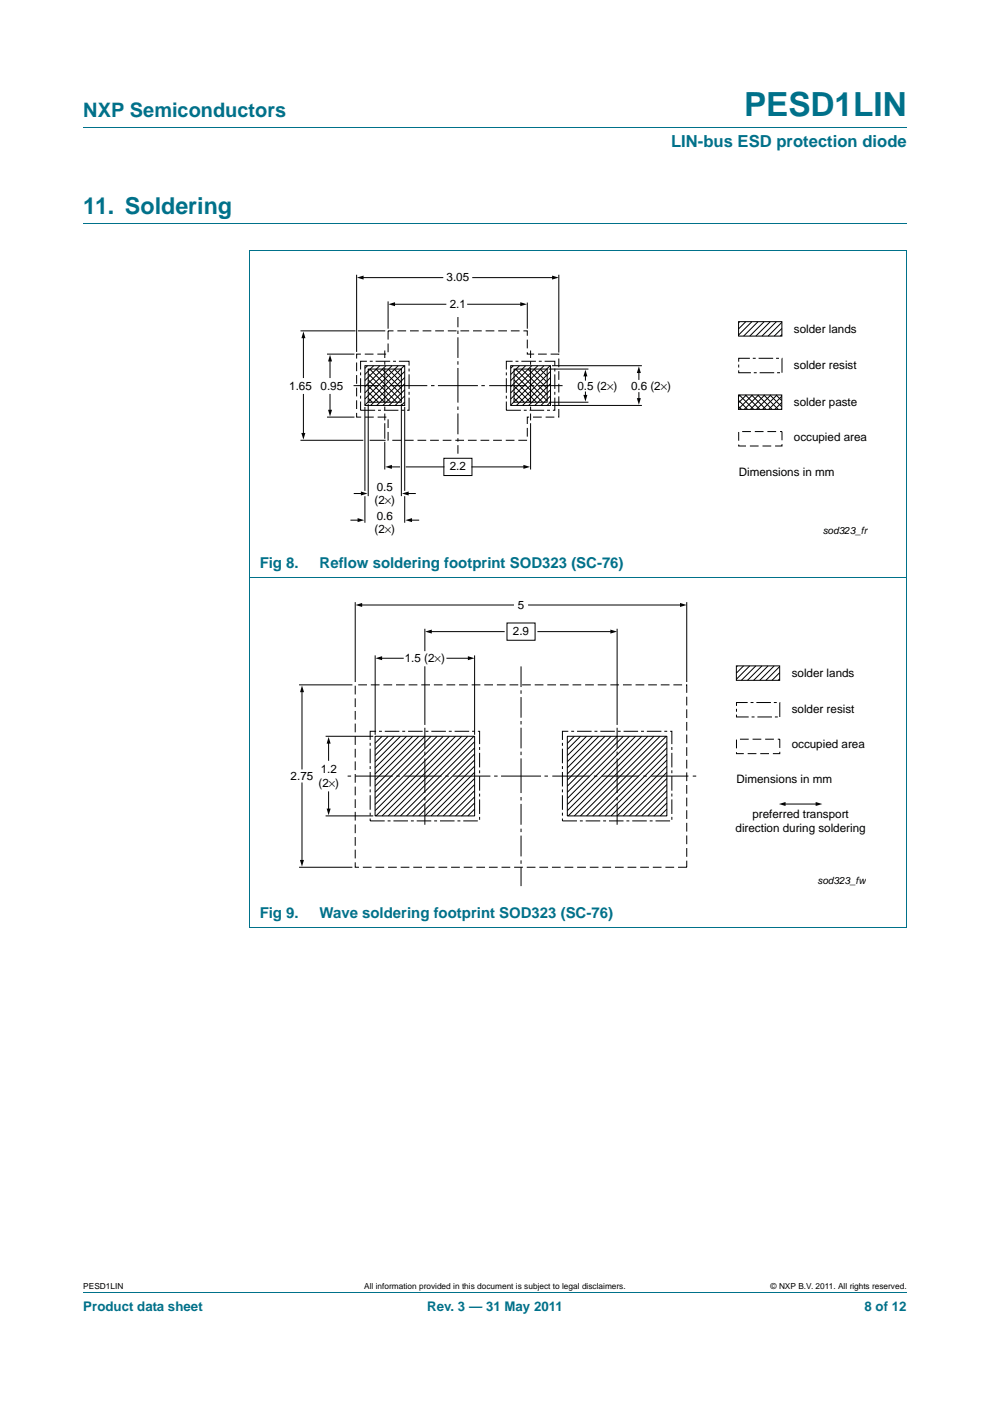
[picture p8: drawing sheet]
<svg xmlns="http://www.w3.org/2000/svg" width="210mm" height="297mm" viewBox="0 0 210 297" stroke-linecap="round" stroke-linejoin="round" font-family="sans-serif">
<path d="M17.7 27h174.6M17.7 47.4h174.6M52.9 53.1h139.4M53 53.1v143.6M192.3 53.1v143.6M52.9 122.5h139.4M52.9 196.7h139.4M17.7 273.9h174.6" fill="none" stroke="#00718a" stroke-width=".21"/>
<g fill="none" stroke="#000" stroke-width=".21">
<path d="M75.6 58.3v16.3M76.8 58.9h17.1M100.3 58.9h17.1M118.5 58.3v16.5M63.7 70.2h11.7M64.4 71.4v8.6M69.4 75.1h5.8M70 76.3v3.7M75.9 70.2h5.8M77.4 77.5h8.4v8.5h-8.4zM78 77.5l-.6 .6M78.1 79.2l6.1 6.1"/>
<path d="M78.1 78.3h7v7h-7zM78.4 78.3l6.7 6.7M79.3 77.5l-1.9 1.9M79.7 78.3l5.4 5.4M80.6 77.5l-3.2 3.2M81 78.3l4.1 4.1M81.6 74.3v1.6M81.6 76.6v.7M81.6 78v7.4M81.9 77.5l-4.5 4.5M82.3 63.9v5.8M82.3 78.3l2.8 2.8"/>
<path d="M83.2 77.5l-5.8 5.8M83.5 64.5h11.1M83.6 78.2l1.5 1.6M84.4 77.5l-7 7.1M84.9 78.3l.2 .2M85.7 77.5l-8.3 8.4M85.8 78.7l-7.2 7.3M97.1 67.2v2.2M97.1 70.1v.7M97.1 71.5v4.4M97.1 76.6v.7M97.1 78v7.4"/>
<path d="M99.2 64.5h11.4M108.3 77.5h8.5v8.5h-8.5zM108.9 77.5l-.6 .6M109 79.2l6.1 6.1M109 78.3h7.1v7h-7.1zM109.3 78.3l6.8 6.7M110.2 77.5l-1.9 1.9M110.6 78.3l5.5 5.4M111.5 77.5l-3.2 3.2M111.8 64.2v5.5M111.9 78.3l4.2 4.1M112.5 74.3v1.6"/>
<path d="M112.5 76.6v.7M112.5 78v7.4M112.8 77.5l-4.5 4.5M113.2 78.3l2.9 2.8M114.1 77.5l-5.8 5.8M114.5 78.2l1.6 1.6M115.4 77.5l-7.1 7.1M115.8 78.3l.3 .2M116.4 78.3h8.4M116.7 77.5l-8.4 8.4M116.8 78.7l-7.3 7.3M117.1 77.5h19"/>
<path d="M124.2 79.5v1.1M135.5 78.8v1.6M156.7 68.2h9.1v3.1h-9.1zM156.9 68.2l-.2 .2M158.2 68.2l-1.5 1.5M159.5 68.2l-2.8 2.8M160.8 68.2l-3.1 3.1M162.1 68.2l-3.1 3.1M163.4 68.2l-3.1 3.1M164.7 68.2l-3.1 3.1M165.8 70.9l-.3 .4M165.8 68.3l-2.9 3"/>
<path d="M165.8 69.6l-1.6 1.7M63.7 93.3h13.4M64.4 83.6v8.5M69.4 88.4h5.8M70 83.6v3.6M75 81.8h5.3M77.4 86.3v17.8M78.1 81.8l3.5 3.5M78.1 83.1l2.2 2.2M78.1 85.6v19.6M78.1 80.5l4.8 4.8M78.1 84.4l.9 .9"/>
<path d="M78.4 93.3h3.4M81.1 81.8h.7M81.6 89.7v3.3M81.6 93.7v5.8M81.6 86.2v.7M81.6 87.7v1.4M82.7 81.8h7.9M82.8 99h1.9M85.1 85.6v19.6M85.8 83.9l-2 2.1M85.8 82.6l-3.3 3.4M85.8 81.3l-4.6 4.7"/>
<path d="M85.8 80l-5.9 6M85.8 85.2l-.7 .8M85.8 86.3v17.8M86.2 99h7.9M91.4 81.8h.8M92.9 81.8h8.5M94.1 97.2h6v3.6h-6zM97.1 87.7v4.4M97.1 86.2v.7M97.1 92.9v.7M97.1 94.4v1.8M100.1 99h11.2"/>
<path d="M102.1 81.8h.7M103.8 81.8h7.9M109 81.8l3.5 3.5M109 83.1l2.2 2.2M109 80.5l4.8 4.8M109 84.4l.9 .9M112.5 86.2v.7M112.5 87.7v1.4M112.5 89.7v9.8M112.6 81.8h.7M114.2 81.8h5.1M116.4 85.3h8.4"/>
<path d="M116.8 83.9l-2.1 2.1M116.8 82.6l-3.4 3.4M116.8 81.3l-4.7 4.7M116.8 80l-6 6M116.8 85.2l-.8 .8M117.1 86h19M124.2 83.1v.9M135.5 83.2v1.5M156.6 84.9l2 1.9M156.6 86.2l.7 .6M156.6 83.7h9.2v3.1h-9.2zM156.8 83.7l3.1 3.1"/>
<path d="M157 83.7l-.4 .4M158.1 83.7l3.1 3.1M158.3 83.7l-1.7 1.7M159.4 83.7l3.1 3.1M159.6 83.7l-3 3M160.7 83.7l3.1 3.1M160.9 83.7l-3.1 3.1M162 83.7l3.1 3.1M162.2 83.7l-3.1 3.1M163.3 83.7l2.5 2.6M163.5 83.7l-3.1 3.1M164.6 83.7l1.2 1.3"/>
<path d="M164.8 83.7l-3.1 3.1M165.8 86.6l-.2 .2M165.8 85.3l-1.5 1.5M165.8 84l-2.8 2.8M74.4 110.3h1.7M75.1 104.6h1.7M77.4 105.2v5.6M85.8 105.2v5.6M86.4 104.6h1.7M87.1 110.3h1.7M75.3 127.7v16.9M76.5 128.3h32.4"/>
<path d="M79.6 139v16.8M80.8 139.6h4.7M90.1 133.3v4.8M91.3 133.9h15.6M94.8 139.6h4.7M100.7 139v16.8M107.5 132.1h6v3.6h-6zM112.1 128.3h32.4M114.1 133.9h15.6M130.9 133.3v20.4M145.7 127.7v16.9M63.4 145.2h11.3"/>
<path d="M64.1 146.5v16.5M69.1 156.1h10.1M69.7 157.4v3.8M79.6 156.1h21.1v16.9h-21.1zM81 156.1l-1.4 1.5M82.3 156.1l-2.7 2.8M83.6 156.1l-4 4.1M84.9 156.1l-5.3 5.4M86.2 156.1l-6.6 6.7M87.5 156.1l-7.9 8M88.8 156.1l-9.2 9.3M90.1 141.3v12.4"/>
<path d="M90.1 154.3v4.4M90.1 159.4v.7M90.1 156.1l-10.5 10.6M91.4 156.1l-11.8 11.9M92.7 156.1l-13.1 13.2M94 156.1l-14.4 14.5M95.3 156.1l-15.7 15.8M96.6 156.1l-16.9 16.9M97.9 156.1l-16.9 16.9M99.2 156.1l-16.9 16.9M100.5 156.1l-16.9 16.9M100.7 157.3l-15.8 15.7"/>
<path d="M100.7 159.9l-13.2 13.1M100.7 158.6l-14.5 14.4M110.5 141.3v4.4M110.5 146.4v.7M110.5 147.8v4.4M110.5 152.9v.7M110.5 154.3v4.4M110.5 159.4v.7M120.3 156.1h21.1v16.9h-21.1zM121.8 156.1l-1.5 1.5M123.1 156.1l-2.8 2.8M124.4 156.1l-4.1 4.1"/>
<path d="M125.7 156.1l-5.4 5.4M127 156.1l-6.7 6.7M128.3 156.1l-8 8M129.6 156.1l-9.3 9.3M130.9 154.3v4.4M130.9 159.4v.7M130.9 156.1l-10.6 10.6M132.2 156.1l-11.9 11.9M133.5 156.1l-13.2 13.2M134.8 156.1l-14.5 14.5M136.1 156.1l-15.8 15.8M137.4 156.1l-16.9 16.9"/>
<path d="M138.7 156.1l-16.9 16.9M140 156.1l-16.9 16.9M141.3 156.1l-16.9 16.9M141.4 157.3l-15.7 15.7M141.4 159.9l-13.1 13.1M141.4 158.6l-14.4 14.4M156.2 141.2h9.2v3h-9.2zM156.4 141.2l-.2 .2M157.7 141.2l-1.5 1.5M159 141.2l-2.8 2.8M160.3 141.2l-3 3M161.6 141.2l-3.1 3"/>
<path d="M162.9 141.2l-3.1 3M164.2 141.2l-3.1 3M165.4 141.3l-3 2.9M165.4 143.9l-.4 .3M165.4 142.6l-1.7 1.6M64.1 166v16.6M69.1 173h10.1M69.7 167.9v3.8M73.7 164.5h.8M75.4 164.5h7.9M84.1 164.5h.7M85.7 164.5h8"/>
<path d="M90.1 160.8v7.3M90.1 169v.7M90.1 170.4v4.5M94.4 164.5h.8M96.1 164.5h7.9M100.7 162.5l-10.5 10.5M100.7 171.5l-1.5 1.5M100.7 167.6l-5.4 5.4M100.7 165.1l-8 7.9M100.7 163.8l-9.3 9.2M100.7 161.2l-11.9 11.8M100.7 170.2l-2.8 2.8"/>
<path d="M100.7 166.3l-6.7 6.7M100.7 168.9l-4.1 4.1M104.8 164.5h.7M106.3 164.5h8.5M110.5 160.8v7.3M110.5 170.4v4.5M110.5 169v.7M110.5 175.7v.7M110.5 177.2v4.4M115.5 164.5h.7M117.1 164.5h8M126 164.5h.7"/>
<path d="M127.6 164.5h7.9M130.9 160.8v7.3M130.9 169v.7M130.9 170.4v4.5M136.5 164.5h.7M138.1 164.5h7.9M141.4 162.5l-10.5 10.5M141.4 171.5l-1.4 1.5M141.4 167.6l-5.3 5.4M141.4 165.1l-7.9 7.9M141.4 163.8l-9.2 9.2M141.4 161.2l-11.8 11.8"/>
<path d="M141.4 170.2l-2.7 2.8M141.4 166.3l-6.6 6.7M141.4 168.9l-4 4.1M146.9 164.5h.8M166 170.5h7.3M63.4 183.9h11.3M110.5 182.4v.7M110.5 183.9v4"/>
</g>
<g fill="#000">
<path d="M75.7 58.9l1.4-.5v.9zM117.1 58.4l1.4 .5-1.4 .4zM64.4 70.3l.4 1.4h-.9zM70 75.2l.4 1.4h-.8zM82.4 64.5l1.4-.4v.8zM110.4 64.1l1.4 .4-1.4 .4zM124.2 78.4l.4 1.4h-.9zM135.5 77.7l.4 1.4h-.8zM63.9 91.8h.9l-.4 1.4zM69.6 86.9h.8l-.4 1.4zM81.7 99l1.4-.4v.8zM111 98.6l1.4 .4-1.4 .4z"/>
<path d="M123.7 83.7h.9l-.4 1.4zM135.1 84.4h.8l-.4 1.4zM75.8 109.9l1.5 .4-1.5 .4zM76.5 104.2l1.5 .4-1.5 .5zM85.3 104.6l1.4-.4v.9zM86 110.3l1.4-.4v.8zM75.4 128.3l1.4-.5v.9zM79.6 139.6l1.4-.5v.9zM90.2 133.9l1.4-.4v.8zM99.2 139.1l1.4 .5-1.4 .4zM129.5 133.5l1.4 .4-1.4 .4zM144.2 127.8l1.4 .5-1.4 .4z"/>
<path d="M64.1 145.3l.4 1.5h-.9zM69.7 156.2l.4 1.5h-.8zM69.3 171.4h.8l-.4 1.4zM165.2 170.5l1.4-.5v.9zM173 170l1.4 .5-1.4 .4zM63.6 182.3h.9l-.4 1.4z"/>
</g>
<path d="M75.6 75.1h6.7v-4.9h29.5v4.9h6.7v13.3h-6.7v4.9h-29.5v-4.9h-6.7zM156.7 91.5h9.2v3.1h-9.2zM75.3 145.2h70.4v38.7h-70.4zM156.2 156.7h9.2v3.1h-9.2z" fill="none" stroke="#000" stroke-width=".21" stroke-dasharray="1.9 .8" stroke-linecap="butt"/>
<path d="M76.5 76.6h10.3v10.4h-10.3zM107.4 76.6h10.3v10.4h-10.3zM156.7 76h9.2v3h-9.2zM78.5 155h23.2v19h-23.2zM119.3 155h23.2v19h-23.2zM156.2 149h9.2v3h-9.2z" fill="none" stroke="#000" stroke-width=".21" stroke-dasharray="3.1 .6 .6 .6" stroke-linecap="butt"/>
<text font-size="7" fill="#00718a" x="157.8" y="24.6">PESD1LIN</text>
<text font-size="4.9" fill="#00718a" x="17.7" y="45.4">11. Soldering</text>
<text font-size="4.2" fill="#00718a" x="17.7" y="24.9">NXP Semiconductors</text>
<text font-size="3.5" fill="#00718a" x="142.3" y="31.1">LIN-bus ESD protection diode</text>
<g font-size="3.2" fill="#00718a">
<text x="55.1" y="120.4">Fig 8.</text>
<text x="67.8" y="120.4">Reflow soldering footprint SOD323 (SC-76)</text>
<text x="55.1" y="194.6">Fig 9.</text>
<text x="67.8" y="194.6">Wave soldering footprint SOD323 (SC-76)</text>
</g>
<g font-size="2.8" fill="#00718a">
<text x="17.7" y="277.9">Product data sheet</text>
<text x="90.6" y="277.9">Rev. 3 — 31 May 2011</text>
<text x="183.4" y="277.9">8 of 12</text>
</g>
<g font-size="2.5">
<text x="94.7" y="59.6">3.05</text>
<text x="95.4" y="65.3">2.1</text>
<text x="168.4" y="70.6">solder lands</text>
<text x="61.3" y="82.7">1.65</text>
<text x="68" y="82.7">0.95</text>
<text x="122.5" y="82.6">0.5 (2×)</text>
<text x="133.8" y="82.6">0.6 (2×)</text>
<text x="168.4" y="78.2">solder resist</text>
<text x="168.4" y="86">solder paste</text>
<text x="168.4" y="93.4">occupied area</text>
<text x="95.4" y="99.8">2.2</text>
<text x="156.7" y="100.8">Dimensions in mm</text>
<text x="79.4" y="106.9">(2×)</text>
<text x="79.9" y="104.1">0.5</text>
<text x="79.4" y="113">(2×)</text>
<text x="79.9" y="110.1">0.6</text>
<text x="109.8" y="129">5</text>
<text x="108.8" y="134.7">2.9</text>
<text x="85.9" y="140.3">1.5 (2×)</text>
<text x="167.9" y="143.6">solder lands</text>
<text x="167.9" y="151.2">solder resist</text>
<text x="167.9" y="158.7">occupied area</text>
<text x="61.6" y="165.4">2.75</text>
<text x="67.6" y="166.9">(2×)</text>
<text x="68" y="163.9">1.2</text>
<text x="156.2" y="166">Dimensions in mm</text>
<text x="159.6" y="173.4">preferred transport</text>
<text x="156" y="176.4">direction during soldering</text>
</g>
<g font-size="2.1">
<text x="174.5" y="113.2">sod323_fr</text>
<text x="173.4" y="187.4">sod323_fw</text>
</g>
<g font-size="1.8">
<text x="17.7" y="273.3">PESD1LIN</text>
<text x="77.3" y="273.3">All information provided in this document is subject to legal disclaimers.</text>
<text x="163.5" y="273.3">© NXP B.V. 2011. All rights reserved.</text>
</g>
</svg>
